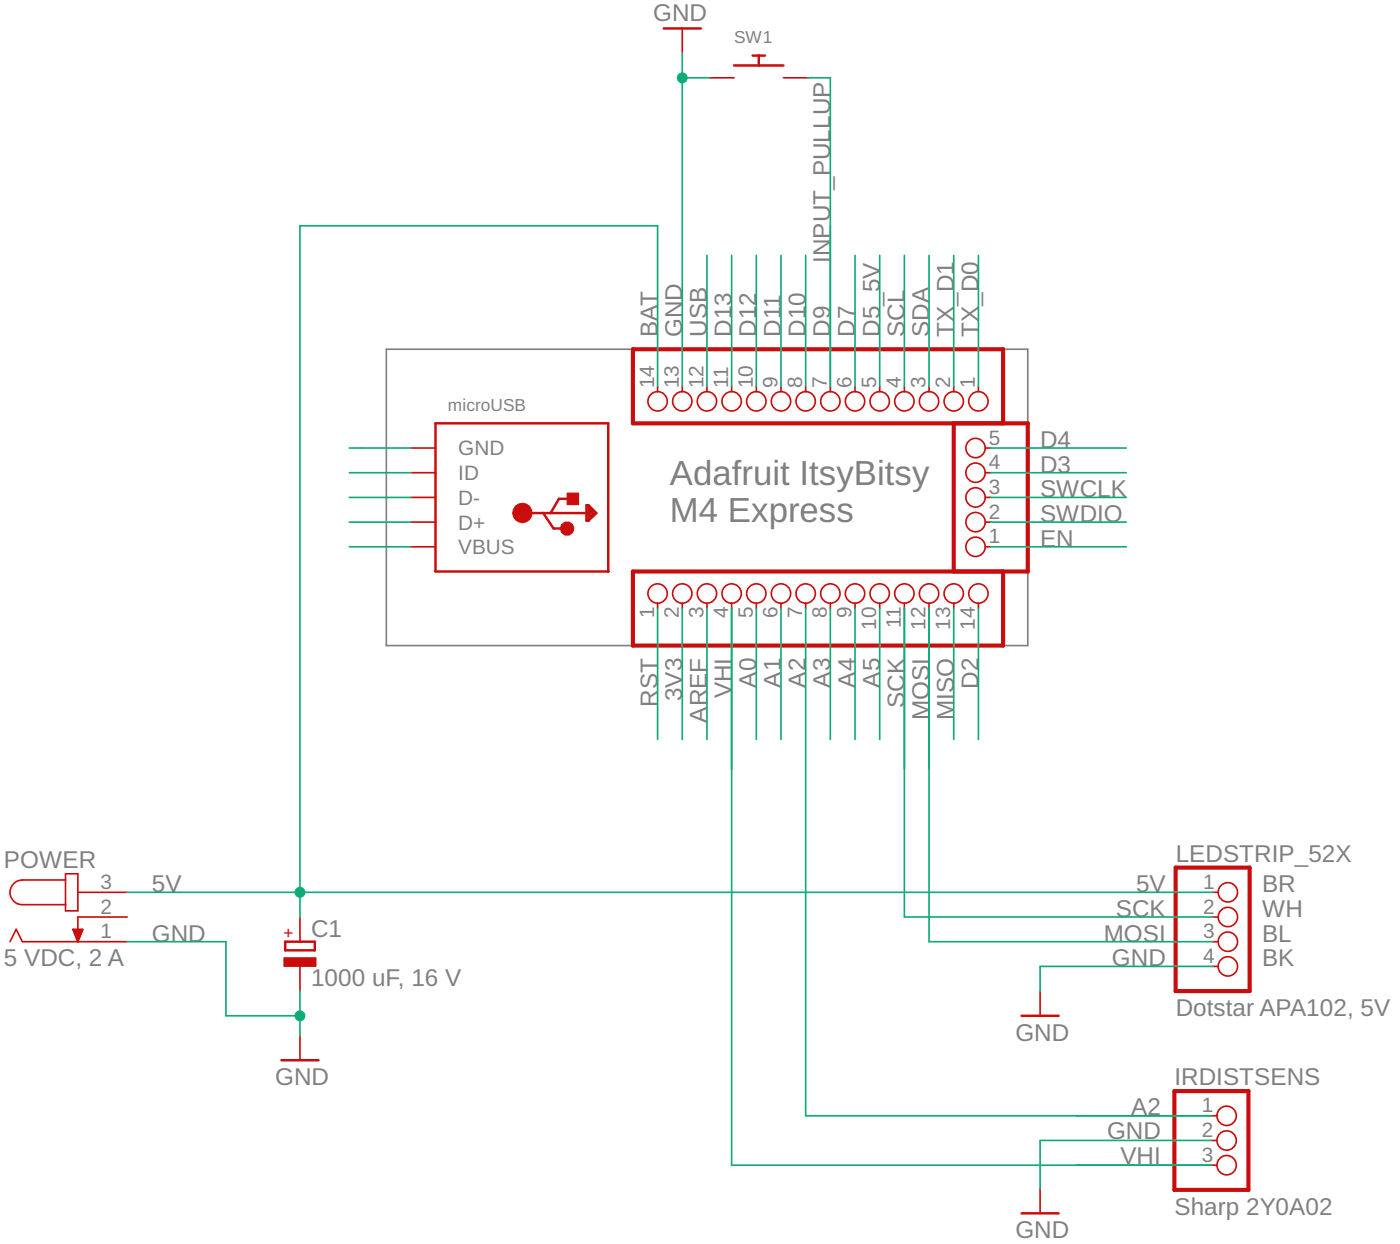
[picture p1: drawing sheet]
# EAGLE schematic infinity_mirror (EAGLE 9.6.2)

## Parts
C1  1000 uF, 16 V  CPOL-EUE3.5-8  [E3,5-8]
IRDISTSENS  Sharp 2Y0A02  PINHD-1X3  [1X03]
JP1  PINHD-1X14  [1X14]
JP2  PINHD-1X14  [1X14]
JP4  PINHD-1X5  [1X05]
LEDSTRIP_52X  Dotstar APA102, 5V  PINHD-1X4  [1X04]
POWER  5 VDC, 2 A  JACK-PLUG1  [SPC4078]
SW1  SWITCH_PUSHBUTTONSOFTTOUCHSMD_SJ  [PUSHBUTTON_SMD_SJ]
X3  microUSB  USB_MICRO_20329_V2  [4UCONN_20329_V2]

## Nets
3V3: JP2.2
5V: C1.+ JP1.14 LEDSTRIP_52X.1 POWER.3
A0: JP2.5
A1: JP2.6
A2: IRDISTSENS.1 JP2.7
A3: JP2.8
A4: JP2.9
A5: JP2.10
AREF: JP2.3
D2: JP2.14
D3: JP4.4
D4: JP4.5
D5_5V: JP1.5
D7: JP1.6
D9: JP1.7 SW1.P$2
D10: JP1.8
D11: JP1.9
D12: JP1.10
D13: JP1.11
EN: JP4.1
GND: C1.- IRDISTSENS.2 JP1.13 LEDSTRIP_52X.4 POWER.1 SW1.P$1
MISO: JP2.13
MOSI: JP2.12 LEDSTRIP_52X.3
N$1: X3.BASE@1(GND) X3.BASE@2(GND) X3.GND X3.SPRT@1(GND) X3.SPRT@2(GND) X3.SPRT@3(GND) X3.SPRT@4(GND)
N$2: X3.ID
N$3: X3.D-
N$4: X3.D+
N$5: X3.VBUS
RST: JP2.1
SCK: JP2.11 LEDSTRIP_52X.2
SCL: JP1.4
SDA: JP1.3
SWCLK: JP4.3
SWDIO: JP4.2
TX_D0: JP1.1
TX_D1: JP1.2
USB: JP1.12
VHI: IRDISTSENS.3 JP2.4
Unconnected: POWER.2

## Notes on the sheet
- INPUT_PULLUP
- BAT
- Adafruit ItsyBitsy
  M4 Express
- BR
- WH
- BL
- BK

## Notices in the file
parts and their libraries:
microbuilder: This work is placed in the public domain, and may be freely used for commercial and non-commercial work with the following conditions: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
